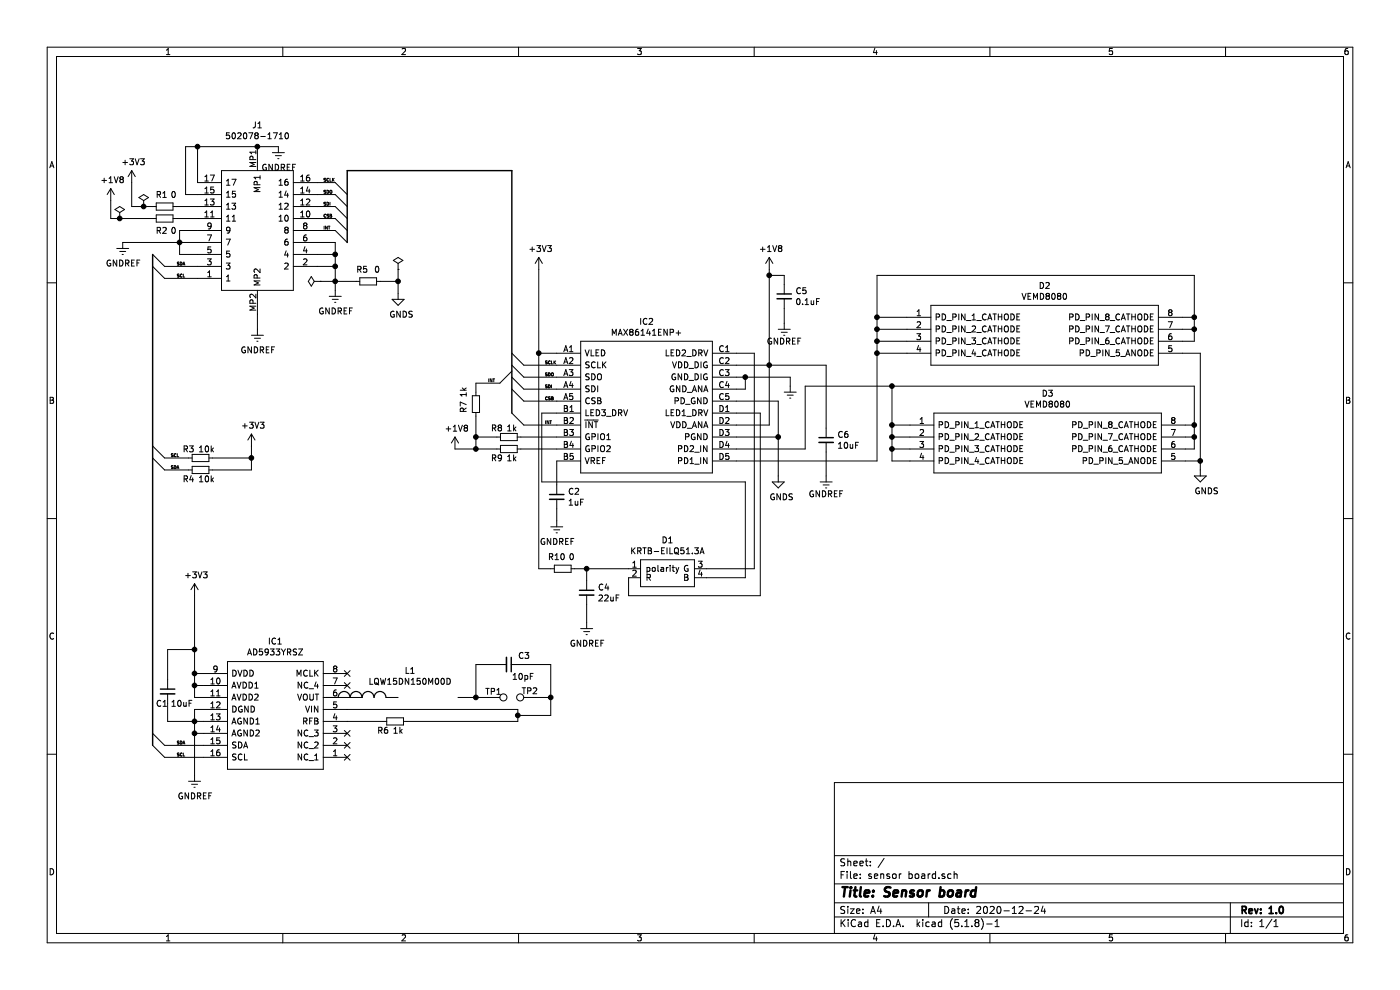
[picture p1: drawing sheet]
EESchema Schematic File Version 4
EELAYER 30 0
EELAYER END
$Descr A4 11693 8268
encoding utf-8
Sheet 1 1
Title "Sensor board"
Date "2020-12-24"
Rev "1.0"
Comp ""
Comment1 ""
Comment2 ""
Comment3 ""
Comment4 ""
$EndDescr
Wire Wire Line
	7600 3650 7450 3650
Wire Wire Line
	7600 3750 7450 3750
Connection ~ 7450 3750
Wire Wire Line
	7450 3750 7450 3650
Wire Wire Line
	7600 3850 7450 3850
Wire Wire Line
	7450 3850 7450 3750
Wire Wire Line
	7325 2650 7575 2650
Wire Wire Line
	7575 2750 7325 2750
Connection ~ 7325 2750
Wire Wire Line
	7325 2750 7325 2650
Wire Wire Line
	7575 2850 7325 2850
Connection ~ 7325 2850
Wire Wire Line
	7325 2850 7325 2750
$Comp
L power:+1V8 #PWR0101
U 1 1
P 6425 2250
F 0 "#PWR0101" H 6425 2100 50  0001 C CNN
F 1 "+1V8" H 6440 2423 50  0000 C CNN
F 2 "" H 6425 2250 50  0001 C CNN
F 3 "" H 6425 2250 50  0001 C CNN
	1    6425 2250
	1    0    0    -1  
$EndComp
Wire Wire Line
	4500 2250 4500 2950
Wire Wire Line
	4500 4750 4500 2950
Connection ~ 4500 2950
$Comp
L Device:C_Small C4
U 1 1
P 4900 4950
F 0 "C4" H 4992 4996 50  0000 L CNN
F 1 "22uF" H 4992 4905 50  0000 L CNN
F 2 "Capacitor_SMD:C_0402_1005Metric" H 4900 4950 50  0001 C CNN
F 3 "https://www.mouser.ee/datasheet/2/447/UPY-GPHC_X5R_4V-to-50V_25-1131599.pdf" H 4900 4950 50  0001 C CNN
F 4 "https://www.mouser.ee/ProductDetail/Yageo/CC0402MRX5R5BB226/?qs=1mbolxNpo8feUBij0j9URA%3D%3D" H 4900 4950 50  0001 C CNN "Field4"
F 5 "" H 4900 4950 50  0001 C CNN "Field5"
F 6 "0.38" H 4900 4950 50  0001 C CNN "Price"
	1    4900 4950
	1    0    0    -1  
$EndComp
$Comp
L Device:C_Small C2
U 1 1
P 4650 4150
F 0 "C2" H 4742 4196 50  0000 L CNN
F 1 "1uF" H 4742 4105 50  0000 L CNN
F 2 "Capacitor_SMD:C_0402_1005Metric" H 4650 4150 50  0001 C CNN
F 3 "http://www.easyflip.co.uk/Farnell_element14_2013_UK/book.html?page=1145" H 4650 4150 50  0001 C CNN
F 4 "https://www.mouser.ee/ProductDetail/Yageo/CC0402KRX5R5BB105/?qs=AgBp2OyFlx8OsRLdvCJiRw%3D%3D" H 4650 4150 50  0001 C CNN "Field4"
F 5 "" H 4650 4150 50  0001 C CNN "Field5"
F 6 "0.09" H 4650 4150 50  0001 C CNN "Price"
	1    4650 4150
	1    0    0    -1  
$EndComp
Wire Wire Line
	4650 4250 4650 4350
Wire Wire Line
	4650 4050 4650 3850
$Comp
L power:GNDREF #PWR0103
U 1 1
P 4900 5200
F 0 "#PWR0103" H 4900 4950 50  0001 C CNN
F 1 "GNDREF" H 4905 5027 50  0000 C CNN
F 2 "" H 4900 5200 50  0001 C CNN
F 3 "" H 4900 5200 50  0001 C CNN
	1    4900 5200
	1    0    0    -1  
$EndComp
$Comp
L power:GNDREF #PWR0104
U 1 1
P 4650 4350
F 0 "#PWR0104" H 4650 4100 50  0001 C CNN
F 1 "GNDREF" H 4655 4177 50  0000 C CNN
F 2 "" H 4650 4350 50  0001 C CNN
F 3 "" H 4650 4350 50  0001 C CNN
	1    4650 4350
	1    0    0    -1  
$EndComp
$Comp
L power:GNDREF #PWR0105
U 1 1
P 6900 3975
F 0 "#PWR0105" H 6900 3725 50  0001 C CNN
F 1 "GNDREF" H 6900 3825 50  0000 C CNN
F 2 "" H 6900 3975 50  0001 C CNN
F 3 "" H 6900 3975 50  0001 C CNN
	1    6900 3975
	1    0    0    -1  
$EndComp
$Comp
L Device:C_Small C6
U 1 1
P 6900 3675
F 0 "C6" H 6992 3721 50  0000 L CNN
F 1 "10uF" H 6992 3630 50  0000 L CNN
F 2 "Capacitor_SMD:C_0402_1005Metric" H 6900 3675 50  0001 C CNN
F 3 "https://www.mouser.ee/datasheet/2/447/UPY-GPHC_X5R_4V-to-50V_25-1131599.pdf" H 6900 3675 50  0001 C CNN
F 4 "https://www.mouser.ee/ProductDetail/Yageo/CC0402MRX5R5BB106/?qs=zEY9bCHj09eCmUJdZuS5Lg%3D%3D" H 6900 3675 50  0001 C CNN "Field4"
F 5 "" H 6900 3675 50  0001 C CNN "Field5"
F 6 "0.23" H 6900 3675 50  0001 C CNN "Price"
	1    6900 3675
	1    0    0    -1  
$EndComp
$Comp
L power:GNDREF #PWR0106
U 1 1
P 6550 2700
F 0 "#PWR0106" H 6550 2450 50  0001 C CNN
F 1 "GNDREF" H 6550 2550 50  0000 C CNN
F 2 "" H 6550 2700 50  0001 C CNN
F 3 "" H 6550 2700 50  0001 C CNN
	1    6550 2700
	1    0    0    -1  
$EndComp
$Comp
L Device:C_Small C5
U 1 1
P 6550 2475
F 0 "C5" H 6642 2521 50  0000 L CNN
F 1 "0.1uF" H 6642 2430 50  0000 L CNN
F 2 "Capacitor_SMD:C_0402_1005Metric" H 6550 2475 50  0001 C CNN
F 3 "https://www.mouser.ee/datasheet/2/447/UPY-GPHC_X5R_4V-to-50V_25-1131599.pdf" H 6550 2475 50  0001 C CNN
F 4 "https://www.mouser.ee/ProductDetail/Yageo/CC0402KRX5R5BB104/?qs=T%2F3nPWKqOSbG4z8ii3LyCg%3D%3D" H 6550 2475 50  0001 C CNN "Field4"
F 5 "" H 6550 2475 50  0001 C CNN "Field5"
F 6 "0.09" H 6550 2475 50  0001 C CNN "Price"
	1    6550 2475
	1    0    0    -1  
$EndComp
$Comp
L Device:R_Small R8
U 1 1
P 4250 3650
F 0 "R8" V 4175 3550 50  0000 C CNN
F 1 "1k" V 4175 3675 50  0000 C CNN
F 2 "Resistor_SMD:R_0402_1005Metric" H 4250 3650 50  0001 C CNN
F 3 "https://www.mouser.ee/datasheet/2/427/crcw01005e3-1762154.pdf" H 4250 3650 50  0001 C CNN
F 4 "https://www.mouser.ee/ProductDetail/Vishay-Dale/CRCW01001K00JREL/?qs=sGAEpiMZZMvdGkrng054txORKzL4v1djRk1beXIIrRMZVMBzjQ6U%252BQ%3D%3D" V 4250 3650 50  0001 C CNN "Field4"
F 5 "" V 4250 3650 50  0001 C CNN "Field5"
F 6 "0.15" V 4250 3650 50  0001 C CNN "Price"
	1    4250 3650
	0    1    1    0   
$EndComp
Wire Wire Line
	4350 3750 4650 3750
Wire Wire Line
	4350 3650 4650 3650
$Comp
L power:+1V8 #PWR0107
U 1 1
P 3800 3750
F 0 "#PWR0107" H 3800 3600 50  0001 C CNN
F 1 "+1V8" H 3815 3923 50  0000 C CNN
F 2 "" H 3800 3750 50  0001 C CNN
F 3 "" H 3800 3750 50  0001 C CNN
	1    3800 3750
	1    0    0    -1  
$EndComp
Wire Wire Line
	4150 3750 3975 3750
Wire Wire Line
	4150 3650 3975 3650
Wire Wire Line
	3975 3650 3975 3750
Connection ~ 3975 3750
Wire Wire Line
	3975 3750 3800 3750
Wire Wire Line
	4500 2950 4650 2950
Entry Wire Line
	4275 2950 4375 3050
Wire Wire Line
	4650 3050 4375 3050
Entry Wire Line
	4275 3050 4375 3150
Entry Wire Line
	4275 3150 4375 3250
Wire Wire Line
	4650 3150 4375 3150
Wire Wire Line
	4650 3250 4375 3250
Entry Wire Line
	4275 3450 4375 3550
Entry Wire Line
	4275 3250 4375 3350
Wire Wire Line
	4650 3350 4375 3350
Text Label 4550 3050 0    25   ~ 0
SCLK
Text Label 4550 3150 0    25   ~ 0
SDO
Text Label 4550 3250 0    25   ~ 0
SDI
Text Label 4550 3350 0    25   ~ 0
CSB
Text Label 4550 3550 0    25   ~ 0
INT
$Comp
L Device:R_Small R7
U 1 1
P 3975 3375
F 0 "R7" V 4075 3400 50  0000 C CNN
F 1 "1k" V 4075 3275 50  0000 C CNN
F 2 "Resistor_SMD:R_0402_1005Metric" H 3975 3375 50  0001 C CNN
F 3 "https://www.mouser.ee/datasheet/2/427/crcw01005e3-1762154.pdf" H 3975 3375 50  0001 C CNN
F 4 "" V 3975 3375 50  0001 C CNN "Field4"
F 5 "" V 3975 3375 50  0001 C CNN "Field5"
F 6 "0.15" V 3975 3375 50  0001 C CNN "Price"
	1    3975 3375
	-1   0    0    1   
$EndComp
Connection ~ 3975 3650
$Comp
L Device:R_Small R9
U 1 1
P 4250 3750
F 0 "R9" V 4325 3650 50  0000 C CNN
F 1 "1k" V 4325 3775 50  0000 C CNN
F 2 "Resistor_SMD:R_0402_1005Metric" H 4250 3750 50  0001 C CNN
F 3 "https://www.mouser.ee/datasheet/2/427/crcw01005e3-1762154.pdf" H 4250 3750 50  0001 C CNN
F 4 "https://www.mouser.ee/ProductDetail/Vishay-Dale/CRCW01001K00JREL/?qs=sGAEpiMZZMvdGkrng054txORKzL4v1djRk1beXIIrRMZVMBzjQ6U%252BQ%3D%3D" V 4250 3750 50  0001 C CNN "Field4"
F 5 "" V 4250 3750 50  0001 C CNN "Field5"
F 6 "0.15" V 4250 3750 50  0001 C CNN "Price"
	1    4250 3750
	0    1    1    0   
$EndComp
Wire Wire Line
	4375 3550 4650 3550
Wire Wire Line
	3975 3475 3975 3650
Entry Wire Line
	4175 3200 4275 3100
Wire Wire Line
	3975 3275 3975 3200
Wire Wire Line
	3975 3200 4175 3200
Text Label 4075 3200 0    25   ~ 0
INT
$Comp
L power:GNDREF #PWR0108
U 1 1
P 1625 6475
F 0 "#PWR0108" H 1625 6225 50  0001 C CNN
F 1 "GNDREF" H 1630 6302 50  0000 C CNN
F 2 "" H 1625 6475 50  0001 C CNN
F 3 "" H 1625 6475 50  0001 C CNN
	1    1625 6475
	1    0    0    -1  
$EndComp
NoConn ~ 2900 5625
Entry Wire Line
	1275 6225 1375 6325
Entry Wire Line
	1275 6125 1375 6225
Wire Wire Line
	1700 6325 1375 6325
Wire Wire Line
	1700 6225 1375 6225
Wire Wire Line
	1700 5925 1625 5925
Wire Wire Line
	1625 5925 1625 6025
Wire Wire Line
	1700 6025 1625 6025
Connection ~ 1625 6025
Wire Wire Line
	1625 6025 1625 6125
Wire Wire Line
	1700 6125 1625 6125
Connection ~ 1625 6125
Wire Wire Line
	1625 6125 1625 6475
Text Label 1475 6225 0    25   ~ 0
SDA
Text Label 1475 6325 0    25   ~ 0
SCL
$Comp
L power:+3V3 #PWR0110
U 1 1
P 1625 4975
F 0 "#PWR0110" H 1625 4825 50  0001 C CNN
F 1 "+3V3" H 1640 5148 50  0000 C CNN
F 2 "" H 1625 4975 50  0001 C CNN
F 3 "" H 1625 4975 50  0001 C CNN
	1    1625 4975
	1    0    0    -1  
$EndComp
Wire Wire Line
	1700 5825 1625 5825
Wire Wire Line
	1625 5825 1625 5725
Wire Wire Line
	1700 5725 1625 5725
Connection ~ 1625 5725
Wire Wire Line
	1625 5725 1625 5625
Wire Wire Line
	1700 5625 1625 5625
Connection ~ 1625 5625
Wire Wire Line
	1625 5625 1625 5425
Entry Wire Line
	1275 3725 1375 3825
Entry Wire Line
	1275 3825 1375 3925
$Comp
L Device:R_Small R4
U 1 1
P 1675 3925
F 0 "R4" V 1750 3825 50  0000 C CNN
F 1 "10k" V 1750 3975 50  0000 C CNN
F 2 "Resistor_SMD:R_0402_1005Metric" H 1675 3925 50  0001 C CNN
F 3 "https://www.mouser.ee/datasheet/2/427/crcw01005e3-1762154.pdf" H 1675 3925 50  0001 C CNN
F 4 "https://www.mouser.ee/ProductDetail/Vishay-Dale/CRCW010010K0JREL/?qs=sGAEpiMZZMvdGkrng054txORKzL4v1dj6%252BCtVKBihJgYoUo1WvZr%252BA%3D%3D" V 1675 3925 50  0001 C CNN "Field4"
F 5 "" V 1675 3925 50  0001 C CNN "Field5"
F 6 "0.14" V 1675 3925 50  0001 C CNN "Price"
	1    1675 3925
	0    1    1    0   
$EndComp
Wire Wire Line
	1375 3925 1575 3925
Wire Wire Line
	1575 3825 1375 3825
$Comp
L power:+3V3 #PWR0111
U 1 1
P 2100 3725
F 0 "#PWR0111" H 2100 3575 50  0001 C CNN
F 1 "+3V3" H 2115 3898 50  0000 C CNN
F 2 "" H 2100 3725 50  0001 C CNN
F 3 "" H 2100 3725 50  0001 C CNN
	1    2100 3725
	1    0    0    -1  
$EndComp
Wire Wire Line
	1775 3825 2100 3825
Wire Wire Line
	1775 3925 2100 3925
Wire Wire Line
	2100 3925 2100 3825
Connection ~ 2100 3825
Wire Wire Line
	2100 3725 2100 3825
$Comp
L Device:R_Small R6
U 1 1
P 3300 6025
F 0 "R6" V 3375 5925 50  0000 C CNN
F 1 "1k" V 3375 6050 50  0000 C CNN
F 2 "Resistor_SMD:R_0402_1005Metric" H 3300 6025 50  0001 C CNN
F 3 "https://www.mouser.ee/datasheet/2/427/crcw01005e3-1762154.pdf" H 3300 6025 50  0001 C CNN
F 4 "https://www.mouser.ee/ProductDetail/Vishay-Dale/CRCW01001K00JREL/?qs=sGAEpiMZZMvdGkrng054txORKzL4v1djRk1beXIIrRMZVMBzjQ6U%252BQ%3D%3D" V 3300 6025 50  0001 C CNN "Field4"
F 5 "" V 3300 6025 50  0001 C CNN "Field5"
F 6 "0.15" V 3300 6025 50  0001 C CNN "Price"
	1    3300 6025
	0    1    1    0   
$EndComp
$Comp
L Device:C_Small C3
U 1 1
P 4250 5550
F 0 "C3" V 4175 5625 50  0000 L CNN
F 1 "10pF" V 4350 5575 50  0000 L CNN
F 2 "Capacitor_SMD:C_0402_1005Metric" H 4250 5550 50  0001 C CNN
F 3 "~" H 4250 5550 50  0001 C CNN
F 4 "https://www.mouser.ee/ProductDetail/Yageo/CC0402FRNPO9BN100/?qs=5q%252BqlK8CmJS9pmxsdlpWSg%3D%3D" V 4250 5550 50  0001 C CNN "Field4"
F 5 "" V 4250 5550 50  0001 C CNN "Field5"
F 6 "0.09" V 4250 5550 50  0001 C CNN "Price"
	1    4250 5550
	0    1    1    0   
$EndComp
$Comp
L Device:C_Small C1
U 1 1
P 1400 5775
F 0 "C1" H 1300 5675 50  0000 L CNN
F 1 "10uF" H 1425 5675 50  0000 L CNN
F 2 "Capacitor_SMD:C_0402_1005Metric" H 1400 5775 50  0001 C CNN
F 3 "https://www.mouser.ee/datasheet/2/447/UPY-GPHC_X5R_4V-to-50V_25-1131599.pdf" H 1400 5775 50  0001 C CNN
F 4 "https://www.mouser.ee/ProductDetail/Yageo/CC0402MRX5R5BB106/?qs=zEY9bCHj09eCmUJdZuS5Lg%3D%3D" H 1400 5775 50  0001 C CNN "Field4"
F 5 "" H 1400 5775 50  0001 C CNN "Field5"
F 6 "0.23" H 1400 5775 50  0001 C CNN "Price"
	1    1400 5775
	1    0    0    -1  
$EndComp
Wire Wire Line
	1400 5675 1400 5425
Wire Wire Line
	1400 5425 1625 5425
Connection ~ 1625 5425
Wire Wire Line
	1625 5425 1625 4975
Wire Wire Line
	1400 5875 1400 6025
Wire Wire Line
	1400 6025 1625 6025
$Comp
L Horace:502078-1710 J1
U 1 1
P 2150 1225
F 0 "J1" V 1969 1225 50  0000 C CNN
F 1 "502078-1710" V 2060 1225 50  0000 C CNN
F 2 "5020781710" H 3400 1525 50  0001 L CNN
F 3 "https://componentsearchengine.com/Datasheets/2/502078-1710.pdf" H 3400 1425 50  0001 L CNN
F 4 "250UM FPC E/O Hsg Assy 17Ckt EmbsTpPkg" H 3400 1325 50  0001 L CNN "Description"
F 5 "https://www.digikey.com/en/products/detail/molex/5020781710/2818915?s=N4IgTCBcDaIKwAYwIOwA4C0BGFWEgF0BfIA" V 2150 1225 50  0001 C CNN "Digikey_ref"
F 6 "1.15" H 3400 1225 50  0001 L CNN "Height"
F 7 "538-502078-1710" H 3400 1125 50  0001 L CNN "Mouser Part Number"
F 8 "https://www.mouser.co.uk/ProductDetail/Molex/502078-1710/?qs=qM7ngqbhX5VeJKt0xqlhhA%3D%3D" H 3400 1025 50  0001 L CNN "Mouser Price/Stock"
F 9 "Molex" H 3400 925 50  0001 L CNN "Manufacturer_Name"
F 10 "502078-1710" H 3400 825 50  0001 L CNN "Manufacturer_Part_Number"
F 11 "1.68" V 2150 1225 50  0001 C CNN "Price"
	1    2150 1225
	0    1    1    0   
$EndComp
Entry Wire Line
	1275 2225 1375 2325
Wire Wire Line
	1375 2325 1650 2325
Entry Wire Line
	1275 2125 1375 2225
Wire Wire Line
	1375 2225 1650 2225
Text Label 1475 2325 0    25   ~ 0
SCL
Text Label 1475 2225 0    25   ~ 0
SDA
Entry Wire Line
	2800 1525 2900 1625
Entry Wire Line
	2800 1625 2900 1725
Wire Wire Line
	2650 1625 2800 1625
Wire Wire Line
	2650 1525 2800 1525
$Comp
L Horace:VEMD8080 D2
U 1 1
P 7575 2650
F 0 "D2" H 8725 2915 50  0000 C CNN
F 1 "VEMD8080" H 8725 2824 50  0000 C CNN
F 2 "VEMD8080" H 9725 2750 50  0001 L CNN
F 3 "https://www.vishay.com/docs/84565/vemd8080.pdf" H 9725 2650 50  0001 L CNN
F 4 "Photodiodes Pin Photodiode 20V 350-1100nm; 28uA" H 9725 2550 50  0001 L CNN "Description"
F 5 "0.53" H 9725 2450 50  0001 L CNN "Height"
F 6 "Vishay" H 9725 2350 50  0001 L CNN "Manufacturer_Name"
F 7 "VEMD8080" H 9725 2250 50  0001 L CNN "Manufacturer_Part_Number"
F 8 "78-VEMD8080" H 9725 2150 50  0001 L CNN "Mouser Part Number"
F 9 "https://www.mouser.co.uk/ProductDetail/Vishay-Semiconductors/VEMD8080?qs=F5EMLAvA7IBCchs2bw9l%2Fw%3D%3D" H 9725 2050 50  0001 L CNN "Mouser Price/Stock"
F 10 "VEMD8080" H 9725 1950 50  0001 L CNN "Arrow Part Number"
F 11 "https://www.arrow.com/en/products/vemd8080/vishay" H 9725 1850 50  0001 L CNN "Arrow Price/Stock"
F 12 "1.75" H 7575 2650 50  0001 C CNN "Price"
	1    7575 2650
	1    0    0    -1  
$EndComp
$Comp
L Horace:AD5933YRSZ IC1
U 1 1
P 2900 6325
F 0 "IC1" H 3500 5360 50  0000 C CNN
F 1 "AD5933YRSZ" H 3500 5451 50  0000 C CNN
F 2 "SOP65P780X200-16N" H 3950 6425 50  0001 L CNN
F 3 "http://www.analog.com/static/imported-files/data_sheets/AD5933.pdf" H 3950 6325 50  0001 L CNN
F 4 "AD5933YRSZ, Impedance Converter, 16-Pin SSOP" H 3950 6225 50  0001 L CNN "Description"
F 5 "2" H 3950 6125 50  0001 L CNN "Height"
F 6 "Analog Devices" H 3950 6025 50  0001 L CNN "Manufacturer_Name"
F 7 "AD5933YRSZ" H 3950 5925 50  0001 L CNN "Manufacturer_Part_Number"
F 8 "584-AD5933YRSZ" H 3950 5825 50  0001 L CNN "Mouser Part Number"
F 9 "https://www.mouser.co.uk/ProductDetail/Analog-Devices/AD5933YRSZ?qs=NmRFExCfTkHN0vttR%252B%2Fp9A%3D%3D" H 3950 5725 50  0001 L CNN "Mouser Price/Stock"
F 10 "AD5933YRSZ" H 3950 5625 50  0001 L CNN "Arrow Part Number"
F 11 "https://www.arrow.com/en/products/ad5933yrsz/analog-devices" H 3950 5525 50  0001 L CNN "Arrow Price/Stock"
F 12 "30.46" H 2900 6325 50  0001 C CNN "Price"
	1    2900 6325
	-1   0    0    1   
$EndComp
NoConn ~ 2900 5725
NoConn ~ 2900 6325
NoConn ~ 2900 6225
NoConn ~ 2900 6125
Wire Wire Line
	7575 2950 7325 2950
Connection ~ 7325 2950
Wire Wire Line
	7325 2950 7325 2850
Wire Wire Line
	9875 2850 9975 2850
Wire Wire Line
	9975 2850 9975 2750
Wire Wire Line
	9975 2300 7325 2300
Wire Wire Line
	7325 2300 7325 2650
Connection ~ 7325 2650
Wire Wire Line
	9875 2750 9975 2750
Connection ~ 9975 2750
Wire Wire Line
	9975 2750 9975 2650
Wire Wire Line
	9875 2650 9975 2650
Connection ~ 9975 2650
Wire Wire Line
	9975 2650 9975 2300
$Comp
L Horace:VEMD8080 D3
U 1 1
P 7600 3550
F 0 "D3" H 8750 3815 50  0000 C CNN
F 1 "VEMD8080" H 8750 3724 50  0000 C CNN
F 2 "VEMD8080" H 9750 3650 50  0001 L CNN
F 3 "https://www.vishay.com/docs/84565/vemd8080.pdf" H 9750 3550 50  0001 L CNN
F 4 "Photodiodes Pin Photodiode 20V 350-1100nm; 28uA" H 9750 3450 50  0001 L CNN "Description"
F 5 "0.53" H 9750 3350 50  0001 L CNN "Height"
F 6 "Vishay" H 9750 3250 50  0001 L CNN "Manufacturer_Name"
F 7 "VEMD8080" H 9750 3150 50  0001 L CNN "Manufacturer_Part_Number"
F 8 "78-VEMD8080" H 9750 3050 50  0001 L CNN "Mouser Part Number"
F 9 "https://www.mouser.co.uk/ProductDetail/Vishay-Semiconductors/VEMD8080?qs=F5EMLAvA7IBCchs2bw9l%2Fw%3D%3D" H 9750 2950 50  0001 L CNN "Mouser Price/Stock"
F 10 "VEMD8080" H 9750 2850 50  0001 L CNN "Arrow Part Number"
F 11 "https://www.arrow.com/en/products/vemd8080/vishay" H 9750 2750 50  0001 L CNN "Arrow Price/Stock"
F 12 "1.75" H 7600 3550 50  0001 C CNN "Price"
	1    7600 3550
	1    0    0    -1  
$EndComp
Wire Wire Line
	7600 3550 7450 3550
Wire Wire Line
	7450 3550 7450 3650
Connection ~ 7450 3650
Wire Wire Line
	9900 3750 9975 3750
Wire Wire Line
	9975 3750 9975 3650
Wire Wire Line
	9975 3225 7450 3225
Wire Wire Line
	7450 3225 7450 3550
Connection ~ 7450 3550
Wire Wire Line
	9900 3650 9975 3650
Connection ~ 9975 3650
Wire Wire Line
	9975 3650 9975 3550
Wire Wire Line
	9900 3550 9975 3550
Connection ~ 9975 3550
Wire Wire Line
	9975 3550 9975 3225
Wire Wire Line
	9875 2950 10025 2950
Wire Wire Line
	10025 2950 10025 3850
Entry Wire Line
	2800 1825 2900 1925
Entry Wire Line
	2800 1725 2900 1825
Entry Wire Line
	2800 1925 2900 2025
Wire Wire Line
	2650 1725 2800 1725
Wire Wire Line
	2650 1825 2800 1825
Wire Wire Line
	2650 1925 2800 1925
Wire Bus Line
	4275 1425 2900 1425
Text Label 2700 1525 0    25   ~ 0
SCLK
Text Label 2700 1625 0    25   ~ 0
SDO
Text Label 2700 1725 0    25   ~ 0
SDI
Text Label 2700 1825 0    25   ~ 0
CSB
Text Label 2700 1925 0    25   ~ 0
INT
$Comp
L power:GNDS #PG_GND0101
U 1 1
P 10025 3925
F 0 "#PG_GND0101" H 10025 3675 50  0001 C CNN
F 1 "GNDS" H 9975 3750 50  0000 L CNN
F 2 "" H 10025 3925 50  0001 C CNN
F 3 "" H 10025 3925 50  0001 C CNN
	1    10025 3925
	1    0    0    -1  
$EndComp
$Comp
L power:GNDS #PG_GND0102
U 1 1
P 6500 3975
F 0 "#PG_GND0102" H 6500 3725 50  0001 C CNN
F 1 "GNDS" H 6425 3800 50  0000 L CNN
F 2 "" H 6500 3975 50  0001 C CNN
F 3 "" H 6500 3975 50  0001 C CNN
	1    6500 3975
	1    0    0    -1  
$EndComp
$Comp
L power:GNDREF #PWR0113
U 1 1
P 2150 2750
F 0 "#PWR0113" H 2150 2500 50  0001 C CNN
F 1 "GNDREF" H 2155 2577 50  0000 C CNN
F 2 "" H 2150 2750 50  0001 C CNN
F 3 "" H 2150 2750 50  0001 C CNN
	1    2150 2750
	1    0    0    -1  
$EndComp
Wire Wire Line
	2150 2625 2150 2750
$Comp
L power:GNDREF #PWR0114
U 1 1
P 2325 1225
F 0 "#PWR0114" H 2325 975 50  0001 C CNN
F 1 "GNDREF" H 2330 1052 50  0000 C CNN
F 2 "" H 2325 1225 50  0001 C CNN
F 3 "" H 2325 1225 50  0001 C CNN
	1    2325 1225
	1    0    0    -1  
$EndComp
Wire Wire Line
	2150 1225 2325 1225
Wire Wire Line
	1650 1525 1650 1225
Wire Wire Line
	1650 1225 2150 1225
Connection ~ 2150 1225
Wire Wire Line
	2900 6025 3200 6025
Wire Wire Line
	4325 5925 4325 5975
Connection ~ 4325 5975
Wire Wire Line
	4325 5975 4325 6025
Wire Wire Line
	4150 5550 3975 5550
Wire Wire Line
	3975 5550 3975 5825
Wire Wire Line
	3975 5825 4075 5825
Wire Wire Line
	4600 5550 4600 5825
Wire Wire Line
	4325 5975 4600 5975
Wire Wire Line
	4350 5550 4600 5550
Wire Wire Line
	4475 5825 4600 5825
Connection ~ 4600 5825
Wire Wire Line
	4600 5825 4600 5975
$Comp
L Horace:MAX86141ENP+ IC2
U 1 1
P 4650 2950
F 0 "IC2" H 5400 3215 50  0000 C CNN
F 1 "MAX86141ENP+" H 5400 3124 50  0000 C CNN
F 2 "BGA20C40P5X4_205X185X50" H 6000 3050 50  0001 L CNN
F 3 "https://datasheets.maximintegrated.com/en/ds/MAX86140-MAX86141.pdf" H 6000 2950 50  0001 L CNN
F 4 "MAXIM INTEGRATED PRODUCTS - MAX86141ENP+ - PULSE OXIMETER/HEART RATE SENSOR, WLP-20" H 6000 2850 50  0001 L CNN "Description"
F 5 "0.5" H 6000 2750 50  0001 L CNN "Height"
F 6 "Maxim Integrated" H 6000 2650 50  0001 L CNN "Manufacturer_Name"
F 7 "MAX86141ENP+" H 6000 2550 50  0001 L CNN "Manufacturer_Part_Number"
F 8 "700-MAX86141ENP+" H 6000 2450 50  0001 L CNN "Mouser Part Number"
F 9 "https://www.mouser.co.uk/ProductDetail/Maxim-Integrated/MAX86141ENP%2b?qs=YCa%2FAAYMW01jqVI3kzZSjA%3D%3D" H 6000 2350 50  0001 L CNN "Mouser Price/Stock"
F 10 "6.77" H 4650 2950 50  0001 C CNN "Price"
	1    4650 2950
	1    0    0    -1  
$EndComp
Wire Wire Line
	6150 3450 6350 3450
Wire Wire Line
	6150 3350 6500 3350
Wire Wire Line
	6500 3350 6500 3650
Wire Wire Line
	6150 3550 6425 3550
Wire Wire Line
	6425 3550 6425 3050
Wire Wire Line
	6550 2575 6550 2700
Wire Wire Line
	6425 2300 6550 2300
Wire Wire Line
	6550 2300 6550 2375
Connection ~ 6425 2300
Wire Wire Line
	6425 2300 6425 2250
Wire Wire Line
	6150 3650 6500 3650
Connection ~ 6500 3650
Wire Wire Line
	6500 3650 6500 3975
Wire Wire Line
	6150 3050 6425 3050
Connection ~ 6425 3050
Wire Wire Line
	6425 3050 6425 2300
Wire Wire Line
	6900 3575 6900 3050
Wire Wire Line
	6900 3050 6425 3050
Wire Wire Line
	6900 3775 6900 3975
$Comp
L power:GNDREF #PWR0115
U 1 1
P 6600 3225
F 0 "#PWR0115" H 6600 2975 50  0001 C CNN
F 1 "GNDREF" H 6600 3075 50  0001 C CNN
F 2 "" H 6600 3225 50  0001 C CNN
F 3 "" H 6600 3225 50  0001 C CNN
	1    6600 3225
	1    0    0    -1  
$EndComp
Wire Wire Line
	6150 3150 6225 3150
Wire Wire Line
	6150 3250 6225 3250
Wire Wire Line
	6225 3250 6225 3150
Connection ~ 6225 3150
Wire Wire Line
	6150 3850 7325 3850
Wire Wire Line
	7325 2950 7325 3850
Wire Wire Line
	6150 3750 6725 3750
Wire Wire Line
	6725 3750 6725 3225
Wire Wire Line
	6725 3225 7450 3225
Connection ~ 7450 3225
Wire Wire Line
	9900 3850 10025 3850
Wire Wire Line
	10025 3925 10025 3850
Connection ~ 10025 3850
$Comp
L power:+1V8 #PWR0117
U 1 1
P 925 1675
F 0 "#PWR0117" H 925 1525 50  0001 C CNN
F 1 "+1V8" H 940 1848 50  0000 C CNN
F 2 "" H 925 1675 50  0001 C CNN
F 3 "" H 925 1675 50  0001 C CNN
	1    925  1675
	1    0    0    -1  
$EndComp
$Comp
L power:GNDREF #PWR0118
U 1 1
P 2800 2425
F 0 "#PWR0118" H 2800 2175 50  0001 C CNN
F 1 "GNDREF" H 2805 2252 50  0000 C CNN
F 2 "" H 2800 2425 50  0001 C CNN
F 3 "" H 2800 2425 50  0001 C CNN
	1    2800 2425
	1    0    0    -1  
$EndComp
Wire Wire Line
	2650 2125 2800 2125
Wire Wire Line
	2650 2025 2800 2025
Wire Wire Line
	2800 2025 2800 2125
Text Label 1425 3825 0    25   ~ 0
SCL
Text Label 1425 3925 0    25   ~ 0
SDA
$Comp
L power:GNDREF #PWR0120
U 1 1
P 1025 2025
F 0 "#PWR0120" H 1025 1775 50  0001 C CNN
F 1 "GNDREF" H 1030 1852 50  0000 C CNN
F 2 "" H 1025 2025 50  0001 C CNN
F 3 "" H 1025 2025 50  0001 C CNN
	1    1025 2025
	1    0    0    -1  
$EndComp
Wire Wire Line
	1025 2025 1500 2025
Wire Wire Line
	1650 1925 1500 1925
Wire Wire Line
	1500 1925 1500 2025
Connection ~ 1500 2025
Wire Wire Line
	1500 2025 1650 2025
Wire Wire Line
	1650 2125 1500 2125
Wire Wire Line
	1500 2025 1500 2125
$Comp
L power:PWR_FLAG #FLG0102
U 1 1
P 1200 1725
F 0 "#FLG0102" H 1200 1800 50  0001 C CNN
F 1 "PWR_FLAG" H 1200 1898 50  0001 C CNN
F 2 "" H 1200 1725 50  0001 C CNN
F 3 "~" H 1200 1725 50  0001 C CNN
	1    1200 1725
	1    0    0    -1  
$EndComp
$Comp
L Connector:TestPoint TP1
U 1 1
P 4075 5825
F 0 "TP1" V 4025 5800 50  0000 L CNN
F 1 "TestPoint" V 4120 6013 50  0001 L CNN
F 2 "TestPoint:TestPoint_Pad_D1.5mm" H 4275 5825 50  0001 C CNN
F 3 "~" H 4275 5825 50  0001 C CNN
	1    4075 5825
	0    1    1    0   
$EndComp
$Comp
L Connector:TestPoint TP2
U 1 1
P 4475 5825
F 0 "TP2" V 4525 5875 50  0000 C CNN
F 1 "TestPoint" V 4520 6013 50  0001 L CNN
F 2 "TestPoint:TestPoint_Pad_D1.5mm" H 4675 5825 50  0001 C CNN
F 3 "~" H 4675 5825 50  0001 C CNN
	1    4475 5825
	0    -1   -1   0   
$EndComp
$Comp
L Horace:LQW15DN150M00D L1
U 1 1
P 3025 5825
F 0 "L1" H 3425 6050 50  0000 C CNN
F 1 "LQW15DN150M00D" H 3425 5959 50  0000 C CNN
F 2 "LQW15DN100M00D" H 3675 5875 50  0001 L CNN
F 3 "https://psearch.en.murata.com/inductor/product/LQW15DN150M00%23.html" H 3675 5775 50  0001 L CNN
F 4 "LQW15DN_00 Series Inductor 15uH +/-20% 0402 (1005)" H 3675 5675 50  0001 L CNN "Description"
F 5 "0.7" H 3675 5575 50  0001 L CNN "Height"
F 6 "Murata Electronics" H 3675 5475 50  0001 L CNN "Manufacturer_Name"
F 7 "LQW15DN150M00D" H 3675 5375 50  0001 L CNN "Manufacturer_Part_Number"
F 8 "81-LQW15DN150M00D" H 3675 5275 50  0001 L CNN "Mouser Part Number"
F 9 "https://www.mouser.co.uk/ProductDetail/Murata-Electronics/LQW15DN150M00D?qs=55YtniHzbhAjiaw66ArnFg%3D%3D" H 3675 5175 50  0001 L CNN "Mouser Price/Stock"
F 10 "" H 3675 5075 50  0001 L CNN "Arrow Part Number"
F 11 "" H 3675 4975 50  0001 L CNN "Arrow Price/Stock"
F 12 "1.9" H 3025 5825 50  0001 C CNN "Price"
	1    3025 5825
	1    0    0    -1  
$EndComp
Wire Wire Line
	2900 5825 3025 5825
Wire Wire Line
	3825 5825 3975 5825
Connection ~ 3975 5825
Wire Wire Line
	2900 5925 4325 5925
Wire Wire Line
	3400 6025 4325 6025
Wire Wire Line
	6600 3150 6600 3225
Wire Wire Line
	6225 3150 6600 3150
$Comp
L Horace:KRTB-EILQ51.3A D1
U 1 1
P 5575 4625
F 0 "D1" H 5575 4740 50  0000 C CNN
F 1 "KRTB-EILQ51.3A" H 5575 4649 50  0000 C CNN
F 2 "Horace:KRTB-EILQ51.3A" H 5575 4625 50  0001 C CNN
F 3 "https://dammedia.osram.info/media/resource/hires/osram-dam-10124379/KRTBEILQ51.3A_EN.pdf" H 5575 4625 50  0001 C CNN
F 4 "https://www.mouser.ee/ProductDetail/OSRAM-Opto-Semiconductors/KRTB-EILQ513A/?qs=%2Fha2pyFadujv1368wbwTLryYqQeFDELGYOuWbghDip0TIISeWOHdHg%3D%3D" H 5575 4625 50  0001 C CNN "Field4"
F 5 "0.62" H 5575 4625 50  0001 C CNN "Price"
	1    5575 4625
	1    0    0    -1  
$EndComp
Wire Wire Line
	6350 4975 5250 4975
Wire Wire Line
	5250 4975 5250 4825
Wire Wire Line
	6350 3450 6350 4975
Wire Wire Line
	4900 5050 4900 5200
Wire Wire Line
	4900 4850 4900 4750
Wire Wire Line
	4900 4750 5250 4750
Wire Wire Line
	6150 2950 6300 2950
Wire Wire Line
	6300 2950 6300 4750
Wire Wire Line
	6300 4750 5900 4750
Wire Wire Line
	4650 3450 4525 3450
Wire Wire Line
	4525 3450 4525 4025
Wire Wire Line
	4525 4025 6225 4025
Wire Wire Line
	6225 4025 6225 4825
Wire Wire Line
	6225 4825 5900 4825
$Comp
L power:+3V3 #PWR0102
U 1 1
P 4500 2250
F 0 "#PWR0102" H 4500 2100 50  0001 C CNN
F 1 "+3V3" H 4515 2423 50  0000 C CNN
F 2 "" H 4500 2250 50  0001 C CNN
F 3 "" H 4500 2250 50  0001 C CNN
	1    4500 2250
	1    0    0    -1  
$EndComp
Wire Wire Line
	1650 1625 1550 1625
Wire Wire Line
	1550 1625 1550 1225
Wire Wire Line
	1550 1225 1650 1225
Connection ~ 1650 1225
$Comp
L Device:R_Small R5
U 1 1
P 3075 2350
F 0 "R5" V 2975 2300 50  0000 C CNN
F 1 "0" V 2975 2425 50  0000 C CNN
F 2 "Resistor_SMD:R_0402_1005Metric" H 3075 2350 50  0001 C CNN
F 3 "CRCW04020000Z0EDC " H 3075 2350 50  0001 C CNN
F 4 "https://www.mouser.ee/ProductDetail/Vishay-Dale/CRCW04020000Z0EDC/?qs=sGAEpiMZZMvdGkrng054t0DrEhLhGh8gwkqbMx2gSI%252BmKUnjnIW1MQ%3D%3D" V 3075 2350 50  0001 C CNN "Field4"
F 5 "0.09" V 3075 2350 50  0001 C CNN "Price"
	1    3075 2350
	0    1    1    0   
$EndComp
Wire Wire Line
	2650 2225 2800 2225
Wire Wire Line
	2800 2125 2800 2225
Connection ~ 2800 2125
Connection ~ 2800 2225
Wire Wire Line
	2800 2225 2800 2350
Connection ~ 2800 2350
Wire Wire Line
	2800 2350 2800 2425
$Comp
L power:GNDS #PG_GND0103
U 1 1
P 3325 2450
F 0 "#PG_GND0103" H 3325 2200 50  0001 C CNN
F 1 "GNDS" H 3250 2275 50  0000 L CNN
F 2 "" H 3325 2450 50  0001 C CNN
F 3 "" H 3325 2450 50  0001 C CNN
	1    3325 2450
	1    0    0    -1  
$EndComp
Wire Wire Line
	3325 2350 3325 2450
Wire Wire Line
	3175 2350 3325 2350
Wire Wire Line
	3325 2250 3325 2350
Connection ~ 3325 2350
$Comp
L power:PWR_FLAG #FLG0104
U 1 1
P 2675 2350
F 0 "#FLG0104" H 2675 2425 50  0001 C CNN
F 1 "PWR_FLAG" H 2675 2523 50  0001 C CNN
F 2 "" H 2675 2350 50  0001 C CNN
F 3 "~" H 2675 2350 50  0001 C CNN
	1    2675 2350
	0    -1   -1   0   
$EndComp
Wire Wire Line
	2975 2350 2800 2350
Wire Wire Line
	2675 2350 2800 2350
$Comp
L power:+3V3 #PWR0109
U 1 1
P 1100 1525
F 0 "#PWR0109" H 1100 1375 50  0001 C CNN
F 1 "+3V3" H 1115 1698 50  0000 C CNN
F 2 "" H 1100 1525 50  0001 C CNN
F 3 "" H 1100 1525 50  0001 C CNN
	1    1100 1525
	1    0    0    -1  
$EndComp
$Comp
L power:PWR_FLAG #FLG0103
U 1 1
P 3325 2250
F 0 "#FLG0103" H 3325 2325 50  0001 C CNN
F 1 "PWR_FLAG" H 3425 2275 25  0001 C CNN
F 2 "" H 3325 2250 50  0001 C CNN
F 3 "~" H 3325 2250 50  0001 C CNN
	1    3325 2250
	1    0    0    -1  
$EndComp
$Comp
L power:PWR_FLAG #FLG0101
U 1 1
P 1000 1825
F 0 "#FLG0101" H 1000 1900 50  0001 C CNN
F 1 "PWR_FLAG" H 950 1750 25  0001 C CNN
F 2 "" H 1000 1825 50  0001 C CNN
F 3 "~" H 1000 1825 50  0001 C CNN
	1    1000 1825
	1    0    0    -1  
$EndComp
$Comp
L Device:R_Small R3
U 1 1
P 1675 3825
F 0 "R3" V 1600 3725 50  0000 C CNN
F 1 "10k" V 1600 3875 50  0000 C CNN
F 2 "Resistor_SMD:R_0402_1005Metric" H 1675 3825 50  0001 C CNN
F 3 "https://www.mouser.ee/datasheet/2/427/crcw01005e3-1762154.pdf" H 1675 3825 50  0001 C CNN
F 4 "https://www.mouser.ee/ProductDetail/Vishay-Dale/CRCW010010K0JREL/?qs=sGAEpiMZZMvdGkrng054txORKzL4v1dj6%252BCtVKBihJgYoUo1WvZr%252BA%3D%3D" V 1675 3825 50  0001 C CNN "Field4"
F 5 "" V 1675 3825 50  0001 C CNN "Field5"
F 6 "0.14" V 1675 3825 50  0001 C CNN "Price"
	1    1675 3825
	0    1    1    0   
$EndComp
$Comp
L Device:R_Small R1
U 1 1
P 1375 1725
F 0 "R1" V 1275 1700 50  0000 C CNN
F 1 "0" V 1275 1800 50  0000 C CNN
F 2 "Resistor_SMD:R_0402_1005Metric" H 1375 1725 50  0001 C CNN
F 3 "CRCW04020000Z0EDC " H 1375 1725 50  0001 C CNN
F 4 "https://www.mouser.ee/ProductDetail/Vishay-Dale/CRCW04020000Z0EDC/?qs=sGAEpiMZZMvdGkrng054t0DrEhLhGh8gwkqbMx2gSI%252BmKUnjnIW1MQ%3D%3D" V 1375 1725 50  0001 C CNN "Field4"
F 5 "0.09" V 1375 1725 50  0001 C CNN "Price"
	1    1375 1725
	0    1    1    0   
$EndComp
$Comp
L Device:R_Small R2
U 1 1
P 1375 1825
F 0 "R2" V 1475 1800 50  0000 C CNN
F 1 "0" V 1475 1900 50  0000 C CNN
F 2 "Resistor_SMD:R_0402_1005Metric" H 1375 1825 50  0001 C CNN
F 3 "CRCW04020000Z0EDC " H 1375 1825 50  0001 C CNN
F 4 "https://www.mouser.ee/ProductDetail/Vishay-Dale/CRCW04020000Z0EDC/?qs=sGAEpiMZZMvdGkrng054t0DrEhLhGh8gwkqbMx2gSI%252BmKUnjnIW1MQ%3D%3D" V 1375 1825 50  0001 C CNN "Field4"
F 5 "0.09" V 1375 1825 50  0001 C CNN "Price"
	1    1375 1825
	0    1    1    0   
$EndComp
Wire Wire Line
	1475 1825 1650 1825
Wire Wire Line
	1475 1725 1650 1725
Wire Wire Line
	1100 1525 1100 1725
Wire Wire Line
	1100 1725 1200 1725
Wire Wire Line
	925  1675 925  1825
Wire Wire Line
	925  1825 1000 1825
Connection ~ 1200 1725
Wire Wire Line
	1200 1725 1275 1725
Connection ~ 1000 1825
Wire Wire Line
	1000 1825 1275 1825
$Comp
L Device:R_Small R10
U 1 1
P 4700 4750
F 0 "R10" V 4600 4700 50  0000 C CNN
F 1 "0" V 4600 4825 50  0000 C CNN
F 2 "Resistor_SMD:R_0402_1005Metric" H 4700 4750 50  0001 C CNN
F 3 "CRCW04020000Z0EDC " H 4700 4750 50  0001 C CNN
F 4 "https://www.mouser.ee/ProductDetail/Vishay-Dale/CRCW04020000Z0EDC/?qs=sGAEpiMZZMvdGkrng054t0DrEhLhGh8gwkqbMx2gSI%252BmKUnjnIW1MQ%3D%3D" V 4700 4750 50  0001 C CNN "Field4"
F 5 "0.09" V 4700 4750 50  0001 C CNN "Price"
	1    4700 4750
	0    1    1    0   
$EndComp
Wire Wire Line
	4800 4750 4900 4750
Connection ~ 4900 4750
Wire Wire Line
	4500 4750 4600 4750
Wire Bus Line
	2900 1425 2900 2025
Wire Bus Line
	4275 1425 4275 3450
Wire Bus Line
	1275 2125 1275 6225
$EndSCHEMATC
